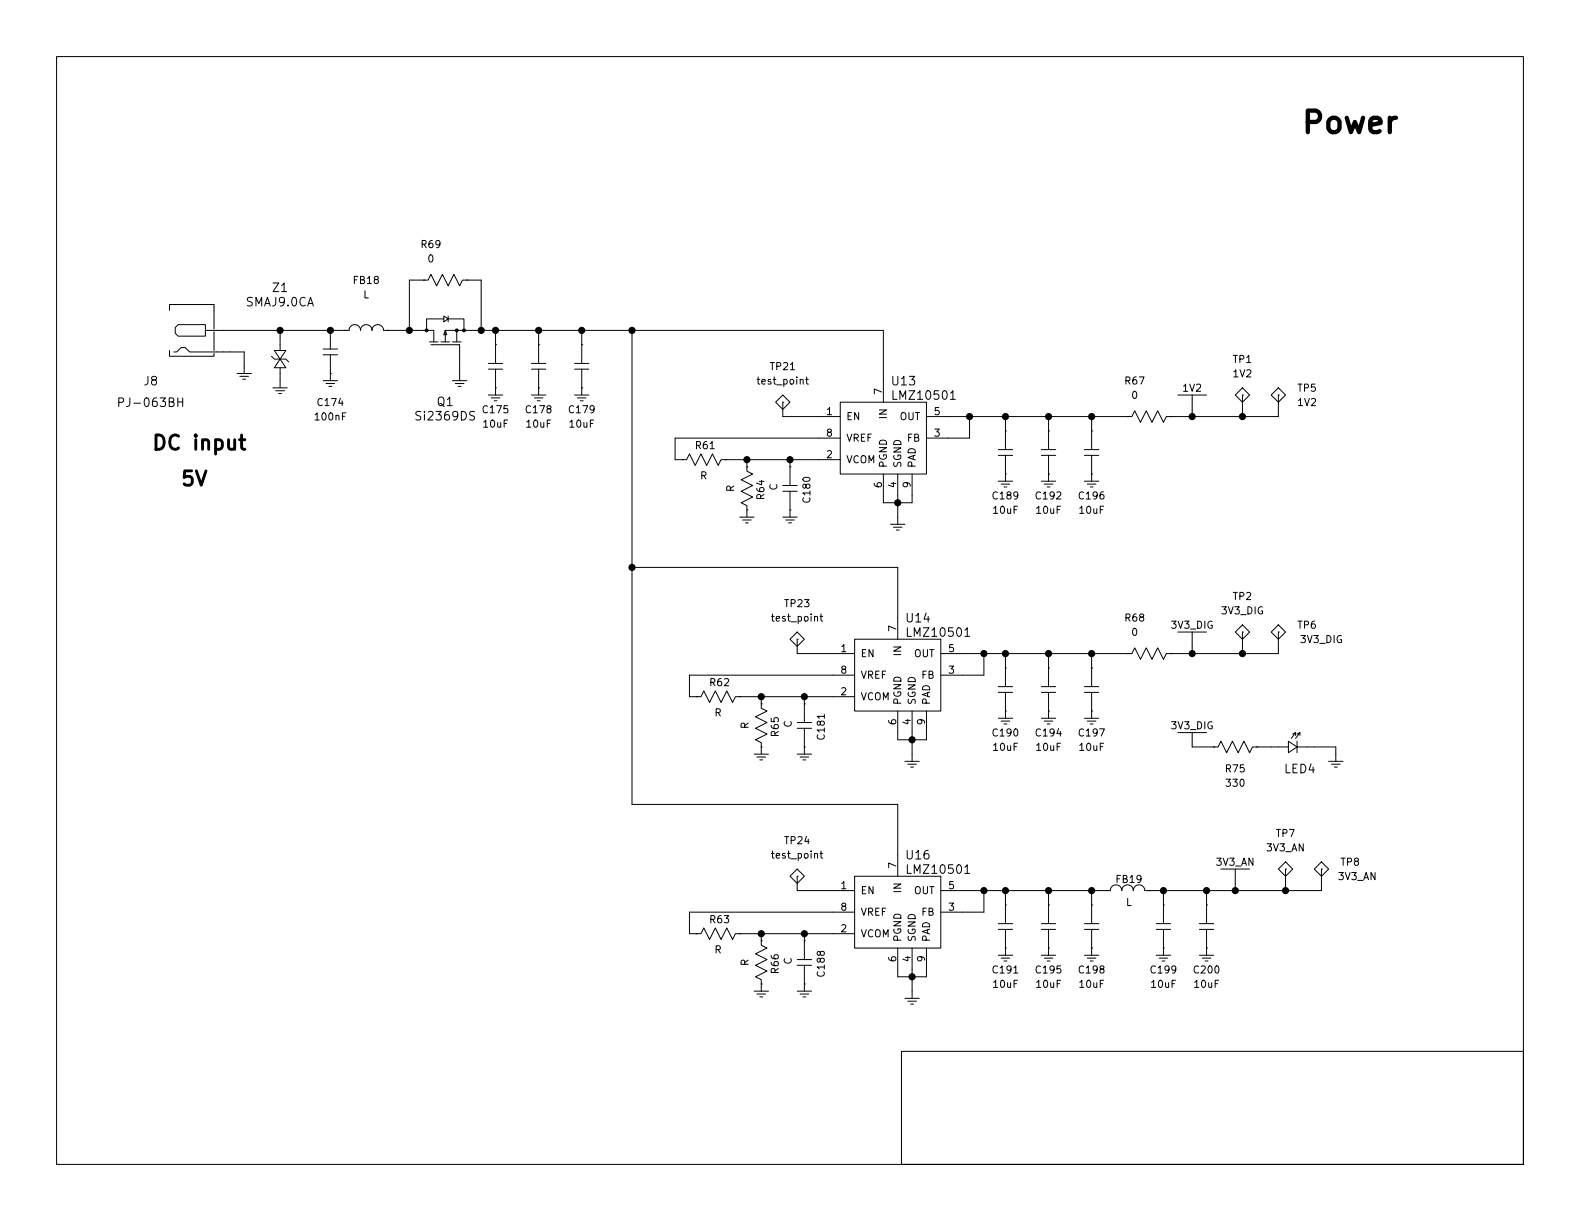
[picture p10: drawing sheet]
EESchema Schematic File Version 4
EELAYER 26 0
EELAYER END
$Descr USLetter 11000 8500
encoding utf-8
Sheet 10 11
Title ""
Date ""
Rev ""
Comp ""
Comment1 ""
Comment2 ""
Comment3 ""
Comment4 ""
$EndDescr
$Comp
L GNSS_Firehose:PJ-063BH J8
U 1 1
P 1400 2300
F 0 "J8" H 1050 1950 60  0000 C CNN
F 1 "PJ-063BH" H 1050 1800 60  0000 C CNN
F 2 "footprints:PJ-063BH" H 1400 2300 60  0001 C CNN
F 3 "" H 1400 2300 60  0001 C CNN
	1    1400 2300
	1    0    0    -1  
$EndComp
$Comp
L GNSS_Firehose:PMOSFET Q1
U 1 1
P 3100 2350
F 0 "Q1" V 2650 2350 60  0000 C CNN
F 1 "Si2369DS" V 2550 2350 60  0000 C CNN
F 2 "footprints:SOT23" H 3110 2350 60  0001 C CNN
F 3 "" H 3110 2350 60  0001 C CNN
	1    3100 2350
	0    1    -1   0   
$EndComp
$Comp
L GNSS_Firehose:TVS Z1
U 1 1
P 1950 2500
F 0 "Z1" V 1450 2500 60  0000 C CNN
F 1 "SMAJ9.0CA" V 1550 2500 60  0000 C CNN
F 2 "footprints:SMAJ" H 1950 2500 60  0001 C CNN
F 3 "" H 1950 2500 60  0001 C CNN
	1    1950 2500
	0    1    1    0   
$EndComp
$Comp
L GNSS_Firehose:GND #PWR0215
U 1 1
P 1950 2700
F 0 "#PWR0215" H 2150 2600 50  0001 C CNN
F 1 "GND" H 2150 2500 50  0001 C CNN
F 2 "" H 1950 2700 50  0001 C CNN
F 3 "" H 1950 2700 50  0001 C CNN
	1    1950 2700
	1    0    0    -1  
$EndComp
$Comp
L GNSS_Firehose:GND #PWR0216
U 1 1
P 3200 2650
F 0 "#PWR0216" H 3400 2550 50  0001 C CNN
F 1 "GND" H 3400 2450 50  0001 C CNN
F 2 "" H 3200 2650 50  0001 C CNN
F 3 "" H 3200 2650 50  0001 C CNN
	1    3200 2650
	1    0    0    -1  
$EndComp
$Comp
L GNSS_Firehose:GND #PWR0217
U 1 1
P 1700 2600
F 0 "#PWR0217" H 1900 2500 50  0001 C CNN
F 1 "GND" H 1900 2400 50  0001 C CNN
F 2 "" H 1700 2600 50  0001 C CNN
F 3 "" H 1700 2600 50  0001 C CNN
	1    1700 2600
	1    0    0    -1  
$EndComp
Wire Wire Line
	1600 2450 1700 2450
Wire Wire Line
	1700 2450 1700 2550
Wire Wire Line
	1600 2300 1950 2300
Wire Wire Line
	2700 2300 2850 2300
Connection ~ 3450 2300
Connection ~ 3750 2300
$Comp
L GNSS_Firehose:R R75
U 1 1
P 8600 5200
F 0 "R75" H 8600 5050 50  0000 C CNN
F 1 "330" H 8600 4950 50  0000 C CNN
F 2 "footprints:0402" H 8600 5200 50  0001 C CNN
F 3 "" H 8600 5200 50  0001 C CNN
	1    8600 5200
	1    0    0    -1  
$EndComp
$Comp
L GNSS_Firehose:LED LED4
U 1 1
P 9000 5200
F 0 "LED4" H 9050 5050 60  0000 C CNN
F 1 "LED" H 9050 4900 60  0001 C CNN
F 2 "footprints:APA2106" H 9010 5200 60  0001 C CNN
F 3 "" H 9010 5200 60  0001 C CNN
	1    9000 5200
	1    0    0    -1  
$EndComp
$Comp
L GNSS_Firehose:GND #PWR0218
U 1 1
P 9300 5300
F 0 "#PWR0218" H 9500 5200 50  0001 C CNN
F 1 "GND" H 9500 5100 50  0001 C CNN
F 2 "" H 9300 5300 50  0001 C CNN
F 3 "" H 9300 5300 50  0001 C CNN
	1    9300 5300
	1    0    0    -1  
$EndComp
Wire Wire Line
	8450 5200 8300 5200
Wire Wire Line
	8750 5200 8850 5200
Wire Wire Line
	9150 5200 9300 5200
Wire Wire Line
	9300 5200 9300 5250
$Comp
L GNSS_Firehose:VCC_3V3_DIG #PWR0219
U 1 1
P 8300 5200
F 0 "#PWR0219" H 8480 4970 50  0001 C CNN
F 1 "VCC_3V3_DIG" H 8430 5070 50  0001 C CNN
F 2 "" H 8300 5200 50  0001 C CNN
F 3 "" H 8300 5200 50  0001 C CNN
	1    8300 5200
	1    0    0    -1  
$EndComp
Text Notes 9050 950  0    150  ~ 30
Power
Text Notes 1050 3150 0    100  ~ 20
DC input
Text Notes 1250 3400 0    100  ~ 20
5V
$Comp
L GNSS_Firehose:LMZ10501 U13
U 1 1
P 6150 2950
F 0 "U13" H 6200 3250 60  0000 L CNN
F 1 "LMZ10501" H 6200 3150 60  0000 L CNN
F 2 "footprints:LDFN8" H 6150 2950 60  0001 C CNN
F 3 "" H 6150 2950 60  0001 C CNN
	1    6150 2950
	1    0    0    -1  
$EndComp
Wire Wire Line
	3300 2300 3350 2300
Wire Wire Line
	6150 2300 6150 2650
$Comp
L GNSS_Firehose:GND #PWR0220
U 1 1
P 6250 3650
F 0 "#PWR0220" H 6450 3550 50  0001 C CNN
F 1 "GND" H 6450 3450 50  0001 C CNN
F 2 "" H 6250 3650 50  0001 C CNN
F 3 "" H 6250 3650 50  0001 C CNN
	1    6250 3650
	1    0    0    -1  
$EndComp
Wire Wire Line
	6150 3450 6150 3500
Wire Wire Line
	6150 3500 6250 3500
Wire Wire Line
	6350 3500 6350 3450
Wire Wire Line
	6250 3450 6250 3500
Connection ~ 6250 3500
$Comp
L GNSS_Firehose:VCC_1V2 #PWR0221
U 1 1
P 8300 2850
F 0 "#PWR0221" H 8480 2620 50  0001 C CNN
F 1 "VCC_1V2" H 8430 2720 50  0001 C CNN
F 2 "" H 8300 2850 50  0001 C CNN
F 3 "" H 8300 2850 50  0001 C CNN
	1    8300 2850
	1    0    0    -1  
$EndComp
Wire Wire Line
	6600 2900 6750 2900
Wire Wire Line
	8300 2900 8300 2850
Wire Wire Line
	6600 3050 6750 3050
Wire Wire Line
	6750 3050 6750 2900
Connection ~ 6750 2900
$Comp
L GNSS_Firehose:test_point TP21
U 1 1
P 5450 2800
F 0 "TP21" H 5450 3050 50  0000 C CNN
F 1 "test_point" H 5450 2950 50  0000 C CNN
F 2 "footprints:TP_SMT" H 5450 2800 50  0001 C CNN
F 3 "" H 5450 2800 50  0001 C CNN
	1    5450 2800
	1    0    0    -1  
$EndComp
Wire Wire Line
	5700 2900 5450 2900
Wire Wire Line
	5450 2900 5450 2800
$Comp
L GNSS_Firehose:R R61
U 1 1
P 4900 3200
F 0 "R61" H 4910 3300 50  0000 C CNN
F 1 "R" H 4900 3090 50  0000 C CNN
F 2 "footprints:0402" H 4900 3200 50  0001 C CNN
F 3 "" H 4900 3200 50  0001 C CNN
	1    4900 3200
	1    0    0    -1  
$EndComp
$Comp
L GNSS_Firehose:R R64
U 1 1
P 5200 3400
F 0 "R64" H 5210 3500 50  0000 C CNN
F 1 "R" H 5200 3290 50  0000 C CNN
F 2 "footprints:0402" H 5200 3400 50  0001 C CNN
F 3 "" H 5200 3400 50  0001 C CNN
	1    5200 3400
	0    1    1    0   
$EndComp
$Comp
L GNSS_Firehose:C C180
U 1 1
P 5500 3400
F 0 "C180" H 5510 3520 50  0000 C CNN
F 1 "C" H 5490 3290 50  0000 C CNN
F 2 "footprints:0402" H 5500 3400 50  0001 C CNN
F 3 "" H 5500 3400 50  0001 C CNN
	1    5500 3400
	0    1    1    0   
$EndComp
$Comp
L GNSS_Firehose:GND #PWR0222
U 1 1
P 5200 3600
F 0 "#PWR0222" H 5400 3500 50  0001 C CNN
F 1 "GND" H 5400 3400 50  0001 C CNN
F 2 "" H 5200 3600 50  0001 C CNN
F 3 "" H 5200 3600 50  0001 C CNN
	1    5200 3600
	1    0    0    -1  
$EndComp
$Comp
L GNSS_Firehose:GND #PWR0223
U 1 1
P 5500 3600
F 0 "#PWR0223" H 5700 3500 50  0001 C CNN
F 1 "GND" H 5700 3400 50  0001 C CNN
F 2 "" H 5500 3600 50  0001 C CNN
F 3 "" H 5500 3600 50  0001 C CNN
	1    5500 3600
	1    0    0    -1  
$EndComp
Wire Wire Line
	5050 3200 5200 3200
Wire Wire Line
	5500 3250 5500 3200
Connection ~ 5500 3200
Wire Wire Line
	5200 3250 5200 3200
Connection ~ 5200 3200
Wire Wire Line
	5700 3050 4700 3050
Wire Wire Line
	4700 3050 4700 3200
Wire Wire Line
	4700 3200 4750 3200
$Comp
L GNSS_Firehose:LMZ10501 U14
U 1 1
P 6250 4600
F 0 "U14" H 6300 4900 60  0000 L CNN
F 1 "LMZ10501" H 6300 4800 60  0000 L CNN
F 2 "footprints:LDFN8" H 6250 4600 60  0001 C CNN
F 3 "" H 6250 4600 60  0001 C CNN
	1    6250 4600
	1    0    0    -1  
$EndComp
Wire Wire Line
	6250 3950 6250 4300
$Comp
L GNSS_Firehose:GND #PWR0224
U 1 1
P 6350 5300
F 0 "#PWR0224" H 6550 5200 50  0001 C CNN
F 1 "GND" H 6550 5100 50  0001 C CNN
F 2 "" H 6350 5300 50  0001 C CNN
F 3 "" H 6350 5300 50  0001 C CNN
	1    6350 5300
	1    0    0    -1  
$EndComp
Wire Wire Line
	6250 5100 6250 5150
Wire Wire Line
	6250 5150 6350 5150
Wire Wire Line
	6450 5150 6450 5100
Wire Wire Line
	6350 5100 6350 5150
Connection ~ 6350 5150
Wire Wire Line
	6700 4550 6850 4550
Wire Wire Line
	8300 4550 8300 4500
Wire Wire Line
	6700 4700 6850 4700
Wire Wire Line
	6850 4700 6850 4550
Connection ~ 6850 4550
$Comp
L GNSS_Firehose:test_point TP23
U 1 1
P 5550 4450
F 0 "TP23" H 5550 4700 50  0000 C CNN
F 1 "test_point" H 5550 4600 50  0000 C CNN
F 2 "footprints:TP_SMT" H 5550 4450 50  0001 C CNN
F 3 "" H 5550 4450 50  0001 C CNN
	1    5550 4450
	1    0    0    -1  
$EndComp
Wire Wire Line
	5800 4550 5550 4550
Wire Wire Line
	5550 4550 5550 4450
$Comp
L GNSS_Firehose:R R62
U 1 1
P 5000 4850
F 0 "R62" H 5010 4950 50  0000 C CNN
F 1 "R" H 5000 4740 50  0000 C CNN
F 2 "footprints:0402" H 5000 4850 50  0001 C CNN
F 3 "" H 5000 4850 50  0001 C CNN
	1    5000 4850
	1    0    0    -1  
$EndComp
$Comp
L GNSS_Firehose:R R65
U 1 1
P 5300 5050
F 0 "R65" H 5310 5150 50  0000 C CNN
F 1 "R" H 5300 4940 50  0000 C CNN
F 2 "footprints:0402" H 5300 5050 50  0001 C CNN
F 3 "" H 5300 5050 50  0001 C CNN
	1    5300 5050
	0    1    1    0   
$EndComp
$Comp
L GNSS_Firehose:C C181
U 1 1
P 5600 5050
F 0 "C181" H 5610 5170 50  0000 C CNN
F 1 "C" H 5590 4940 50  0000 C CNN
F 2 "footprints:0402" H 5600 5050 50  0001 C CNN
F 3 "" H 5600 5050 50  0001 C CNN
	1    5600 5050
	0    1    1    0   
$EndComp
$Comp
L GNSS_Firehose:GND #PWR0225
U 1 1
P 5300 5250
F 0 "#PWR0225" H 5500 5150 50  0001 C CNN
F 1 "GND" H 5500 5050 50  0001 C CNN
F 2 "" H 5300 5250 50  0001 C CNN
F 3 "" H 5300 5250 50  0001 C CNN
	1    5300 5250
	1    0    0    -1  
$EndComp
$Comp
L GNSS_Firehose:GND #PWR0226
U 1 1
P 5600 5250
F 0 "#PWR0226" H 5800 5150 50  0001 C CNN
F 1 "GND" H 5800 5050 50  0001 C CNN
F 2 "" H 5600 5250 50  0001 C CNN
F 3 "" H 5600 5250 50  0001 C CNN
	1    5600 5250
	1    0    0    -1  
$EndComp
Wire Wire Line
	5150 4850 5300 4850
Wire Wire Line
	5600 4900 5600 4850
Connection ~ 5600 4850
Wire Wire Line
	5300 4900 5300 4850
Connection ~ 5300 4850
Wire Wire Line
	5800 4700 4800 4700
Wire Wire Line
	4800 4700 4800 4850
Wire Wire Line
	4800 4850 4850 4850
$Comp
L GNSS_Firehose:LMZ10501 U16
U 1 1
P 6250 6250
F 0 "U16" H 6300 6550 60  0000 L CNN
F 1 "LMZ10501" H 6300 6450 60  0000 L CNN
F 2 "footprints:LDFN8" H 6250 6250 60  0001 C CNN
F 3 "" H 6250 6250 60  0001 C CNN
	1    6250 6250
	1    0    0    -1  
$EndComp
Wire Wire Line
	6250 5600 6250 5950
$Comp
L GNSS_Firehose:GND #PWR0227
U 1 1
P 6350 6950
F 0 "#PWR0227" H 6550 6850 50  0001 C CNN
F 1 "GND" H 6550 6750 50  0001 C CNN
F 2 "" H 6350 6950 50  0001 C CNN
F 3 "" H 6350 6950 50  0001 C CNN
	1    6350 6950
	1    0    0    -1  
$EndComp
Wire Wire Line
	6250 6750 6250 6800
Wire Wire Line
	6250 6800 6350 6800
Wire Wire Line
	6450 6800 6450 6750
Wire Wire Line
	6350 6750 6350 6800
Connection ~ 6350 6800
Wire Wire Line
	6700 6200 6850 6200
Wire Wire Line
	8600 6200 8600 6150
Wire Wire Line
	6700 6350 6850 6350
Wire Wire Line
	6850 6350 6850 6200
Connection ~ 6850 6200
$Comp
L GNSS_Firehose:test_point TP24
U 1 1
P 5550 6100
F 0 "TP24" H 5550 6350 50  0000 C CNN
F 1 "test_point" H 5550 6250 50  0000 C CNN
F 2 "footprints:TP_SMT" H 5550 6100 50  0001 C CNN
F 3 "" H 5550 6100 50  0001 C CNN
	1    5550 6100
	1    0    0    -1  
$EndComp
Wire Wire Line
	5800 6200 5550 6200
Wire Wire Line
	5550 6200 5550 6100
$Comp
L GNSS_Firehose:R R63
U 1 1
P 5000 6500
F 0 "R63" H 5010 6600 50  0000 C CNN
F 1 "R" H 5000 6390 50  0000 C CNN
F 2 "footprints:0402" H 5000 6500 50  0001 C CNN
F 3 "" H 5000 6500 50  0001 C CNN
	1    5000 6500
	1    0    0    -1  
$EndComp
$Comp
L GNSS_Firehose:R R66
U 1 1
P 5300 6700
F 0 "R66" H 5310 6800 50  0000 C CNN
F 1 "R" H 5300 6590 50  0000 C CNN
F 2 "footprints:0402" H 5300 6700 50  0001 C CNN
F 3 "" H 5300 6700 50  0001 C CNN
	1    5300 6700
	0    1    1    0   
$EndComp
$Comp
L GNSS_Firehose:C C188
U 1 1
P 5600 6700
F 0 "C188" H 5610 6820 50  0000 C CNN
F 1 "C" H 5590 6590 50  0000 C CNN
F 2 "footprints:0402" H 5600 6700 50  0001 C CNN
F 3 "" H 5600 6700 50  0001 C CNN
	1    5600 6700
	0    1    1    0   
$EndComp
$Comp
L GNSS_Firehose:GND #PWR0228
U 1 1
P 5300 6900
F 0 "#PWR0228" H 5500 6800 50  0001 C CNN
F 1 "GND" H 5500 6700 50  0001 C CNN
F 2 "" H 5300 6900 50  0001 C CNN
F 3 "" H 5300 6900 50  0001 C CNN
	1    5300 6900
	1    0    0    -1  
$EndComp
$Comp
L GNSS_Firehose:GND #PWR0229
U 1 1
P 5600 6900
F 0 "#PWR0229" H 5800 6800 50  0001 C CNN
F 1 "GND" H 5800 6700 50  0001 C CNN
F 2 "" H 5600 6900 50  0001 C CNN
F 3 "" H 5600 6900 50  0001 C CNN
	1    5600 6900
	1    0    0    -1  
$EndComp
Wire Wire Line
	5150 6500 5300 6500
Wire Wire Line
	5600 6550 5600 6500
Connection ~ 5600 6500
Wire Wire Line
	5300 6550 5300 6500
Connection ~ 5300 6500
Wire Wire Line
	5800 6350 4800 6350
Wire Wire Line
	4800 6350 4800 6500
Wire Wire Line
	4800 6500 4850 6500
$Comp
L GNSS_Firehose:VCC_3V3_DIG #PWR0230
U 1 1
P 8300 4500
F 0 "#PWR0230" H 8480 4270 50  0001 C CNN
F 1 "VCC_3V3_DIG" H 8430 4370 50  0001 C CNN
F 2 "" H 8300 4500 50  0001 C CNN
F 3 "" H 8300 4500 50  0001 C CNN
	1    8300 4500
	1    0    0    -1  
$EndComp
$Comp
L GNSS_Firehose:VCC_3V3_AN #PWR0231
U 1 1
P 8600 6150
F 0 "#PWR0231" H 8780 5920 50  0001 C CNN
F 1 "VCC_3V3_AN" H 8730 6020 50  0001 C CNN
F 2 "" H 8600 6150 50  0001 C CNN
F 3 "" H 8600 6150 50  0001 C CNN
	1    8600 6150
	1    0    0    -1  
$EndComp
$Comp
L GNSS_Firehose:L FB19
U 1 1
P 7850 6200
F 0 "FB19" H 7860 6280 50  0000 C CNN
F 1 "L" H 7860 6120 50  0000 C CNN
F 2 "footprints:0603" H 7850 6200 50  0001 C CNN
F 3 "" H 7850 6200 50  0001 C CNN
	1    7850 6200
	1    0    0    -1  
$EndComp
Wire Wire Line
	8000 6200 8100 6200
Wire Wire Line
	7000 4650 7000 4550
Connection ~ 7000 4550
Wire Wire Line
	7300 4650 7300 4550
Connection ~ 7300 4550
Wire Wire Line
	7600 4550 7600 4650
Connection ~ 7600 4550
$Comp
L GNSS_Firehose:GND #PWR0232
U 1 1
P 7600 5000
F 0 "#PWR0232" H 7800 4900 50  0001 C CNN
F 1 "GND" H 7800 4800 50  0001 C CNN
F 2 "" H 7600 5000 50  0001 C CNN
F 3 "" H 7600 5000 50  0001 C CNN
	1    7600 5000
	1    0    0    -1  
$EndComp
$Comp
L GNSS_Firehose:GND #PWR0233
U 1 1
P 7300 5000
F 0 "#PWR0233" H 7500 4900 50  0001 C CNN
F 1 "GND" H 7500 4800 50  0001 C CNN
F 2 "" H 7300 5000 50  0001 C CNN
F 3 "" H 7300 5000 50  0001 C CNN
	1    7300 5000
	1    0    0    -1  
$EndComp
$Comp
L GNSS_Firehose:GND #PWR0234
U 1 1
P 7000 5000
F 0 "#PWR0234" H 7200 4900 50  0001 C CNN
F 1 "GND" H 7200 4800 50  0001 C CNN
F 2 "" H 7000 5000 50  0001 C CNN
F 3 "" H 7000 5000 50  0001 C CNN
	1    7000 5000
	1    0    0    -1  
$EndComp
$Comp
L GNSS_Firehose:C C197
U 1 1
P 7600 4800
F 0 "C197" V 7900 4800 50  0000 C CNN
F 1 "10uF" V 8000 4800 50  0000 C CNN
F 2 "footprints:0805" H 7600 4800 50  0001 C CNN
F 3 "" H 7600 4800 50  0001 C CNN
	1    7600 4800
	0    1    1    0   
$EndComp
$Comp
L GNSS_Firehose:C C194
U 1 1
P 7300 4800
F 0 "C194" V 7600 4800 50  0000 C CNN
F 1 "10uF" V 7700 4800 50  0000 C CNN
F 2 "footprints:0805" H 7300 4800 50  0001 C CNN
F 3 "" H 7300 4800 50  0001 C CNN
	1    7300 4800
	0    1    1    0   
$EndComp
$Comp
L GNSS_Firehose:C C190
U 1 1
P 7000 4800
F 0 "C190" V 7300 4800 50  0000 C CNN
F 1 "10uF" V 7400 4800 50  0000 C CNN
F 2 "footprints:0805" H 7000 4800 50  0001 C CNN
F 3 "" H 7000 4800 50  0001 C CNN
	1    7000 4800
	0    1    1    0   
$EndComp
Wire Wire Line
	7000 3000 7000 2900
Wire Wire Line
	7300 3000 7300 2900
Wire Wire Line
	7600 2900 7600 3000
$Comp
L GNSS_Firehose:GND #PWR0235
U 1 1
P 7600 3350
F 0 "#PWR0235" H 7800 3250 50  0001 C CNN
F 1 "GND" H 7800 3150 50  0001 C CNN
F 2 "" H 7600 3350 50  0001 C CNN
F 3 "" H 7600 3350 50  0001 C CNN
	1    7600 3350
	1    0    0    -1  
$EndComp
$Comp
L GNSS_Firehose:GND #PWR0236
U 1 1
P 7300 3350
F 0 "#PWR0236" H 7500 3250 50  0001 C CNN
F 1 "GND" H 7500 3150 50  0001 C CNN
F 2 "" H 7300 3350 50  0001 C CNN
F 3 "" H 7300 3350 50  0001 C CNN
	1    7300 3350
	1    0    0    -1  
$EndComp
$Comp
L GNSS_Firehose:GND #PWR0237
U 1 1
P 7000 3350
F 0 "#PWR0237" H 7200 3250 50  0001 C CNN
F 1 "GND" H 7200 3150 50  0001 C CNN
F 2 "" H 7000 3350 50  0001 C CNN
F 3 "" H 7000 3350 50  0001 C CNN
	1    7000 3350
	1    0    0    -1  
$EndComp
$Comp
L GNSS_Firehose:C C196
U 1 1
P 7600 3150
F 0 "C196" V 7900 3150 50  0000 C CNN
F 1 "10uF" V 8000 3150 50  0000 C CNN
F 2 "footprints:0805" H 7600 3150 50  0001 C CNN
F 3 "" H 7600 3150 50  0001 C CNN
	1    7600 3150
	0    1    1    0   
$EndComp
$Comp
L GNSS_Firehose:C C192
U 1 1
P 7300 3150
F 0 "C192" V 7600 3150 50  0000 C CNN
F 1 "10uF" V 7700 3150 50  0000 C CNN
F 2 "footprints:0805" H 7300 3150 50  0001 C CNN
F 3 "" H 7300 3150 50  0001 C CNN
	1    7300 3150
	0    1    1    0   
$EndComp
$Comp
L GNSS_Firehose:C C189
U 1 1
P 7000 3150
F 0 "C189" V 7300 3150 50  0000 C CNN
F 1 "10uF" V 7400 3150 50  0000 C CNN
F 2 "footprints:0805" H 7000 3150 50  0001 C CNN
F 3 "" H 7000 3150 50  0001 C CNN
	1    7000 3150
	0    1    1    0   
$EndComp
Connection ~ 7000 2900
Connection ~ 7300 2900
Connection ~ 7600 2900
$Comp
L GNSS_Firehose:R R67
U 1 1
P 8000 2900
F 0 "R67" H 7900 3150 50  0000 C CNN
F 1 "0" H 7900 3050 50  0000 C CNN
F 2 "footprints:0402" H 8000 2900 50  0001 C CNN
F 3 "" H 8000 2900 50  0001 C CNN
	1    8000 2900
	1    0    0    -1  
$EndComp
Wire Wire Line
	7000 6300 7000 6200
Wire Wire Line
	7300 6300 7300 6200
Wire Wire Line
	7600 6300 7600 6200
$Comp
L GNSS_Firehose:GND #PWR0238
U 1 1
P 7600 6650
F 0 "#PWR0238" H 7800 6550 50  0001 C CNN
F 1 "GND" H 7800 6450 50  0001 C CNN
F 2 "" H 7600 6650 50  0001 C CNN
F 3 "" H 7600 6650 50  0001 C CNN
	1    7600 6650
	1    0    0    -1  
$EndComp
$Comp
L GNSS_Firehose:GND #PWR0239
U 1 1
P 7300 6650
F 0 "#PWR0239" H 7500 6550 50  0001 C CNN
F 1 "GND" H 7500 6450 50  0001 C CNN
F 2 "" H 7300 6650 50  0001 C CNN
F 3 "" H 7300 6650 50  0001 C CNN
	1    7300 6650
	1    0    0    -1  
$EndComp
$Comp
L GNSS_Firehose:GND #PWR0240
U 1 1
P 7000 6650
F 0 "#PWR0240" H 7200 6550 50  0001 C CNN
F 1 "GND" H 7200 6450 50  0001 C CNN
F 2 "" H 7000 6650 50  0001 C CNN
F 3 "" H 7000 6650 50  0001 C CNN
	1    7000 6650
	1    0    0    -1  
$EndComp
$Comp
L GNSS_Firehose:C C198
U 1 1
P 7600 6450
F 0 "C198" V 7900 6450 50  0000 C CNN
F 1 "10uF" V 8000 6450 50  0000 C CNN
F 2 "footprints:0805" H 7600 6450 50  0001 C CNN
F 3 "" H 7600 6450 50  0001 C CNN
	1    7600 6450
	0    1    1    0   
$EndComp
$Comp
L GNSS_Firehose:C C195
U 1 1
P 7300 6450
F 0 "C195" V 7600 6450 50  0000 C CNN
F 1 "10uF" V 7700 6450 50  0000 C CNN
F 2 "footprints:0805" H 7300 6450 50  0001 C CNN
F 3 "" H 7300 6450 50  0001 C CNN
	1    7300 6450
	0    1    1    0   
$EndComp
$Comp
L GNSS_Firehose:C C191
U 1 1
P 7000 6450
F 0 "C191" V 7300 6450 50  0000 C CNN
F 1 "10uF" V 7400 6450 50  0000 C CNN
F 2 "footprints:0805" H 7000 6450 50  0001 C CNN
F 3 "" H 7000 6450 50  0001 C CNN
	1    7000 6450
	0    1    1    0   
$EndComp
Connection ~ 7000 6200
Connection ~ 7300 6200
Connection ~ 7600 6200
Wire Wire Line
	8100 6300 8100 6200
Wire Wire Line
	8400 6300 8400 6200
$Comp
L GNSS_Firehose:GND #PWR0241
U 1 1
P 8400 6650
F 0 "#PWR0241" H 8600 6550 50  0001 C CNN
F 1 "GND" H 8600 6450 50  0001 C CNN
F 2 "" H 8400 6650 50  0001 C CNN
F 3 "" H 8400 6650 50  0001 C CNN
	1    8400 6650
	1    0    0    -1  
$EndComp
$Comp
L GNSS_Firehose:GND #PWR0242
U 1 1
P 8100 6650
F 0 "#PWR0242" H 8300 6550 50  0001 C CNN
F 1 "GND" H 8300 6450 50  0001 C CNN
F 2 "" H 8100 6650 50  0001 C CNN
F 3 "" H 8100 6650 50  0001 C CNN
	1    8100 6650
	1    0    0    -1  
$EndComp
$Comp
L GNSS_Firehose:C C200
U 1 1
P 8400 6450
F 0 "C200" V 8700 6450 50  0000 C CNN
F 1 "10uF" V 8800 6450 50  0000 C CNN
F 2 "footprints:0805" H 8400 6450 50  0001 C CNN
F 3 "" H 8400 6450 50  0001 C CNN
	1    8400 6450
	0    1    1    0   
$EndComp
$Comp
L GNSS_Firehose:C C199
U 1 1
P 8100 6450
F 0 "C199" V 8400 6450 50  0000 C CNN
F 1 "10uF" V 8500 6450 50  0000 C CNN
F 2 "footprints:0805" H 8100 6450 50  0001 C CNN
F 3 "" H 8100 6450 50  0001 C CNN
	1    8100 6450
	0    1    1    0   
$EndComp
Connection ~ 8100 6200
Connection ~ 8400 6200
Wire Wire Line
	8150 2900 8300 2900
$Comp
L GNSS_Firehose:R R68
U 1 1
P 8000 4550
F 0 "R68" H 7900 4800 50  0000 C CNN
F 1 "0" H 7900 4700 50  0000 C CNN
F 2 "footprints:0402" H 8000 4550 50  0001 C CNN
F 3 "" H 8000 4550 50  0001 C CNN
	1    8000 4550
	1    0    0    -1  
$EndComp
Wire Wire Line
	8150 4550 8300 4550
Wire Wire Line
	4400 5600 6250 5600
Wire Wire Line
	4400 2300 4400 3950
Connection ~ 4400 2300
Wire Wire Line
	6250 3950 4400 3950
Connection ~ 4400 3950
$Comp
L GNSS_Firehose:L FB18
U 1 1
P 2550 2300
F 0 "FB18" H 2550 2650 50  0000 C CNN
F 1 "L" H 2550 2550 50  0000 C CNN
F 2 "footprints:0603" H 2550 2300 50  0001 C CNN
F 3 "" H 2550 2300 50  0001 C CNN
	1    2550 2300
	1    0    0    -1  
$EndComp
$Comp
L GNSS_Firehose:C C174
U 1 1
P 2300 2450
F 0 "C174" V 2650 2450 50  0000 C CNN
F 1 "100nF" V 2750 2450 50  0000 C CNN
F 2 "footprints:0402" H 2300 2450 50  0001 C CNN
F 3 "" H 2300 2450 50  0001 C CNN
	1    2300 2450
	0    1    1    0   
$EndComp
$Comp
L GNSS_Firehose:GND #PWR0243
U 1 1
P 2300 2650
F 0 "#PWR0243" H 2500 2550 50  0001 C CNN
F 1 "GND" H 2500 2450 50  0001 C CNN
F 2 "" H 2300 2650 50  0001 C CNN
F 3 "" H 2300 2650 50  0001 C CNN
	1    2300 2650
	1    0    0    -1  
$EndComp
Connection ~ 2300 2300
Wire Wire Line
	3450 2400 3450 2300
Wire Wire Line
	3750 2400 3750 2300
Wire Wire Line
	4050 2300 4050 2400
$Comp
L GNSS_Firehose:GND #PWR0244
U 1 1
P 4050 2750
F 0 "#PWR0244" H 4250 2650 50  0001 C CNN
F 1 "GND" H 4250 2550 50  0001 C CNN
F 2 "" H 4050 2750 50  0001 C CNN
F 3 "" H 4050 2750 50  0001 C CNN
	1    4050 2750
	1    0    0    -1  
$EndComp
$Comp
L GNSS_Firehose:GND #PWR0245
U 1 1
P 3750 2750
F 0 "#PWR0245" H 3950 2650 50  0001 C CNN
F 1 "GND" H 3950 2550 50  0001 C CNN
F 2 "" H 3750 2750 50  0001 C CNN
F 3 "" H 3750 2750 50  0001 C CNN
	1    3750 2750
	1    0    0    -1  
$EndComp
$Comp
L GNSS_Firehose:GND #PWR0246
U 1 1
P 3450 2750
F 0 "#PWR0246" H 3650 2650 50  0001 C CNN
F 1 "GND" H 3650 2550 50  0001 C CNN
F 2 "" H 3450 2750 50  0001 C CNN
F 3 "" H 3450 2750 50  0001 C CNN
	1    3450 2750
	1    0    0    -1  
$EndComp
$Comp
L GNSS_Firehose:C C179
U 1 1
P 4050 2550
F 0 "C179" V 4350 2550 50  0000 C CNN
F 1 "10uF" V 4450 2550 50  0000 C CNN
F 2 "footprints:0805" H 4050 2550 50  0001 C CNN
F 3 "" H 4050 2550 50  0001 C CNN
	1    4050 2550
	0    1    1    0   
$EndComp
$Comp
L GNSS_Firehose:C C178
U 1 1
P 3750 2550
F 0 "C178" V 4050 2550 50  0000 C CNN
F 1 "10uF" V 4150 2550 50  0000 C CNN
F 2 "footprints:0805" H 3750 2550 50  0001 C CNN
F 3 "" H 3750 2550 50  0001 C CNN
	1    3750 2550
	0    1    1    0   
$EndComp
$Comp
L GNSS_Firehose:C C175
U 1 1
P 3450 2550
F 0 "C175" V 3750 2550 50  0000 C CNN
F 1 "10uF" V 3850 2550 50  0000 C CNN
F 2 "footprints:0805" H 3450 2550 50  0001 C CNN
F 3 "" H 3450 2550 50  0001 C CNN
	1    3450 2550
	0    1    1    0   
$EndComp
Connection ~ 4050 2300
$Comp
L GNSS_Firehose:R R69
U 1 1
P 3100 1950
F 0 "R69" H 3000 2200 50  0000 C CNN
F 1 "0" H 3000 2100 50  0000 C CNN
F 2 "footprints:0402" H 3100 1950 50  0001 C CNN
F 3 "" H 3100 1950 50  0001 C CNN
	1    3100 1950
	1    0    0    -1  
$EndComp
Wire Wire Line
	3250 1950 3350 1950
Wire Wire Line
	3350 1950 3350 2300
Connection ~ 3350 2300
Wire Wire Line
	2950 1950 2850 1950
Wire Wire Line
	2850 1950 2850 2300
Connection ~ 2850 2300
Wire Wire Line
	1950 2350 1950 2300
Connection ~ 1950 2300
$Comp
L GNSS_Firehose:test_point TP1
U 1 1
P 8650 2750
F 0 "TP1" H 8650 3000 50  0000 C CNN
F 1 "1V2" H 8650 2900 50  0000 C CNN
F 2 "footprints:TP_SMT2MM" H 8650 2750 50  0001 C CNN
F 3 "" H 8650 2750 50  0001 C CNN
	1    8650 2750
	1    0    0    -1  
$EndComp
$Comp
L GNSS_Firehose:test_point TP5
U 1 1
P 8900 2750
F 0 "TP5" H 9100 2800 50  0000 C CNN
F 1 "1V2" H 9100 2700 50  0000 C CNN
F 2 "footprints:TP_SMT2MM" H 8900 2750 50  0001 C CNN
F 3 "" H 8900 2750 50  0001 C CNN
	1    8900 2750
	1    0    0    -1  
$EndComp
$Comp
L GNSS_Firehose:test_point TP2
U 1 1
P 8650 4400
F 0 "TP2" H 8650 4650 50  0000 C CNN
F 1 "3V3_DIG" H 8650 4550 50  0000 C CNN
F 2 "footprints:TP_SMT2MM" H 8650 4400 50  0001 C CNN
F 3 "" H 8650 4400 50  0001 C CNN
	1    8650 4400
	1    0    0    -1  
$EndComp
$Comp
L GNSS_Firehose:test_point TP6
U 1 1
P 8900 4400
F 0 "TP6" H 9100 4450 50  0000 C CNN
F 1 "3V3_DIG" H 9200 4350 50  0000 C CNN
F 2 "footprints:TP_SMT2MM" H 8900 4400 50  0001 C CNN
F 3 "" H 8900 4400 50  0001 C CNN
	1    8900 4400
	1    0    0    -1  
$EndComp
$Comp
L GNSS_Firehose:test_point TP7
U 1 1
P 8950 6050
F 0 "TP7" H 8950 6300 50  0000 C CNN
F 1 "3V3_AN" H 8950 6200 50  0000 C CNN
F 2 "footprints:TP_SMT2MM" H 8950 6050 50  0001 C CNN
F 3 "" H 8950 6050 50  0001 C CNN
	1    8950 6050
	1    0    0    -1  
$EndComp
$Comp
L GNSS_Firehose:test_point TP8
U 1 1
P 9200 6050
F 0 "TP8" H 9400 6100 50  0000 C CNN
F 1 "3V3_AN" H 9450 6000 50  0000 C CNN
F 2 "footprints:TP_SMT2MM" H 9200 6050 50  0001 C CNN
F 3 "" H 9200 6050 50  0001 C CNN
	1    9200 6050
	1    0    0    -1  
$EndComp
Wire Wire Line
	8900 2900 8900 2750
Connection ~ 8300 2900
Wire Wire Line
	8650 2750 8650 2900
Connection ~ 8650 2900
Wire Wire Line
	8900 4550 8900 4400
Connection ~ 8300 4550
Wire Wire Line
	8650 4400 8650 4550
Connection ~ 8650 4550
Wire Wire Line
	9200 6200 9200 6050
Connection ~ 8600 6200
Wire Wire Line
	8950 6050 8950 6200
Connection ~ 8950 6200
Wire Wire Line
	3450 2300 3750 2300
Wire Wire Line
	3750 2300 4050 2300
Wire Wire Line
	6250 3500 6350 3500
Wire Wire Line
	6250 3500 6250 3600
Wire Wire Line
	6750 2900 7000 2900
Wire Wire Line
	5500 3200 5700 3200
Wire Wire Line
	5200 3200 5500 3200
Wire Wire Line
	6350 5150 6450 5150
Wire Wire Line
	6350 5150 6350 5250
Wire Wire Line
	6850 4550 7000 4550
Wire Wire Line
	5600 4850 5800 4850
Wire Wire Line
	5300 4850 5600 4850
Wire Wire Line
	6350 6800 6450 6800
Wire Wire Line
	6350 6800 6350 6900
Wire Wire Line
	6850 6200 7000 6200
Wire Wire Line
	5600 6500 5800 6500
Wire Wire Line
	5300 6500 5600 6500
Wire Wire Line
	7000 4550 7300 4550
Wire Wire Line
	7300 4550 7600 4550
Wire Wire Line
	7600 4550 7850 4550
Wire Wire Line
	7000 2900 7300 2900
Wire Wire Line
	7300 2900 7600 2900
Wire Wire Line
	7600 2900 7850 2900
Wire Wire Line
	7000 6200 7300 6200
Wire Wire Line
	7300 6200 7600 6200
Wire Wire Line
	7600 6200 7700 6200
Wire Wire Line
	8100 6200 8400 6200
Wire Wire Line
	8400 6200 8600 6200
Wire Wire Line
	4400 2300 6150 2300
Wire Wire Line
	4400 3950 4400 5600
Wire Wire Line
	2300 2300 2400 2300
Wire Wire Line
	4050 2300 4400 2300
Wire Wire Line
	3350 2300 3450 2300
Wire Wire Line
	2850 2300 2900 2300
Wire Wire Line
	1950 2300 2300 2300
Wire Wire Line
	8300 2900 8650 2900
Wire Wire Line
	8650 2900 8900 2900
Wire Wire Line
	8300 4550 8650 4550
Wire Wire Line
	8650 4550 8900 4550
Wire Wire Line
	8600 6200 8950 6200
Wire Wire Line
	8950 6200 9200 6200
$EndSCHEMATC
